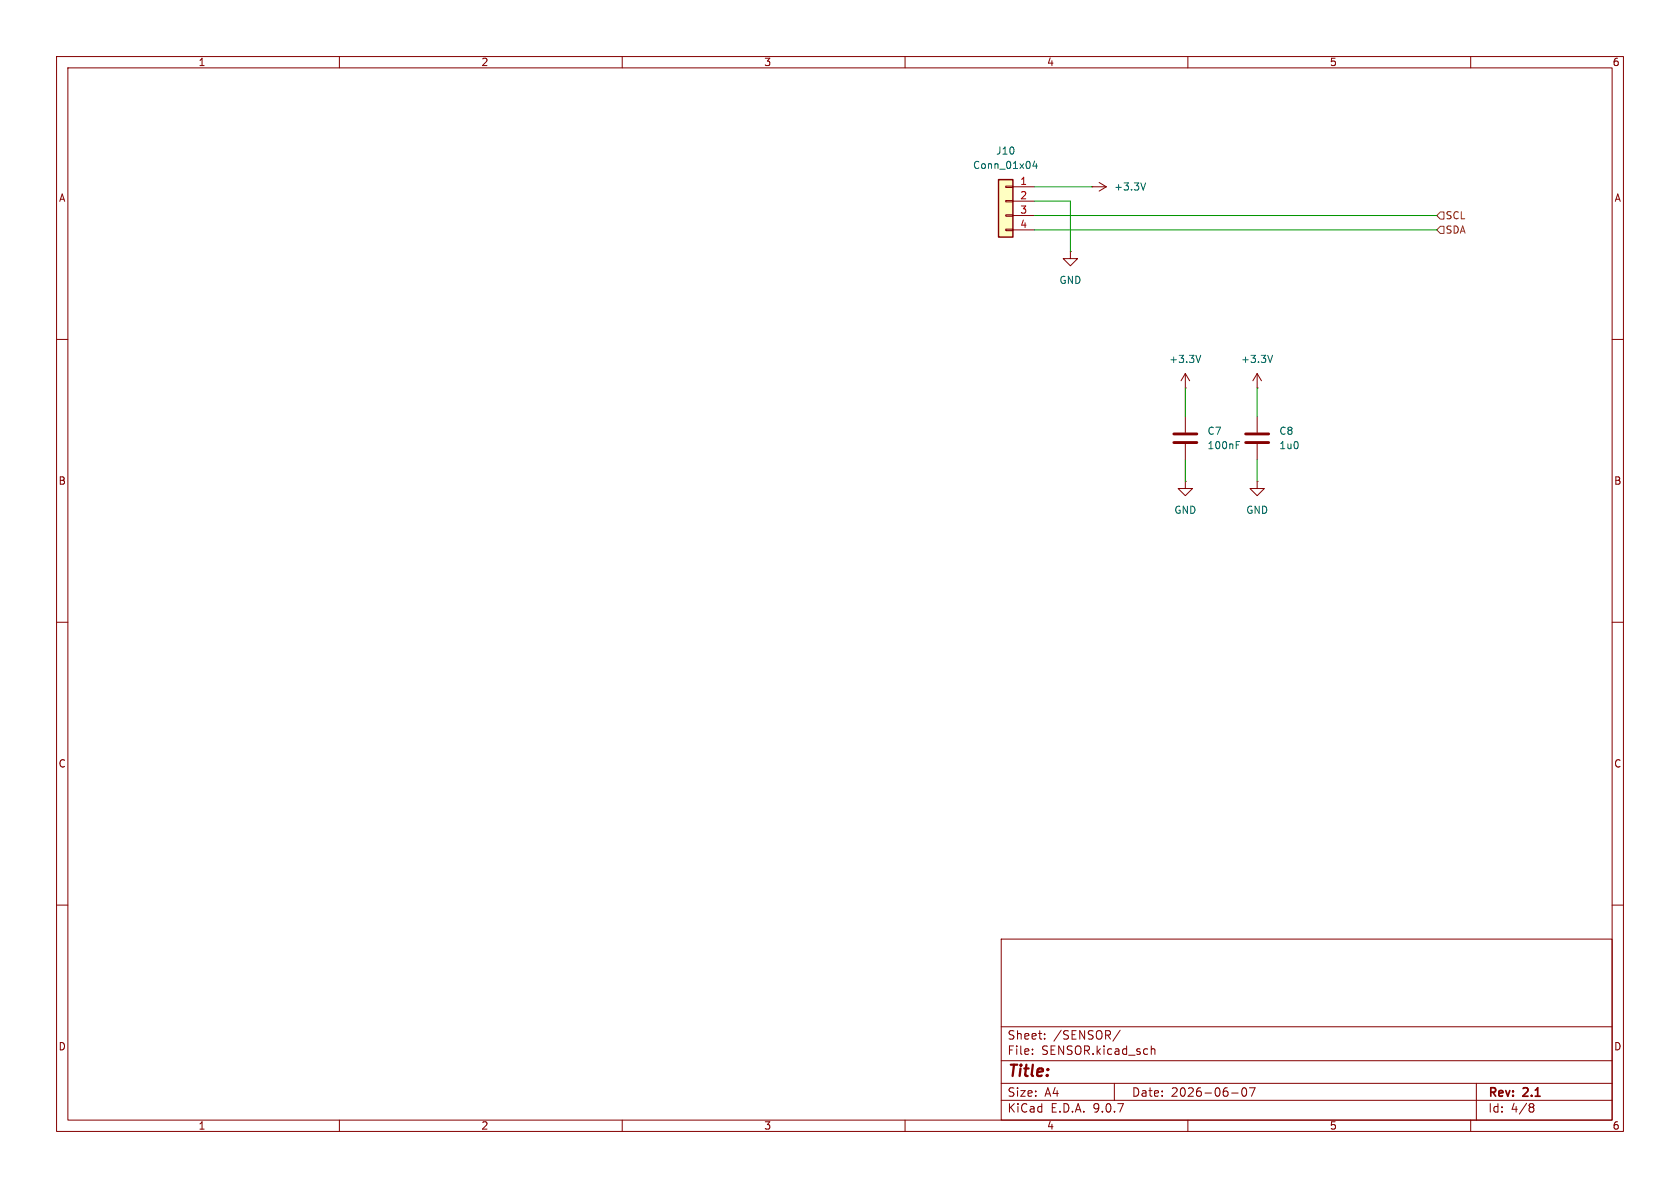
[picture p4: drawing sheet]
<svg xmlns="http://www.w3.org/2000/svg" width="297mm" height="210mm" viewBox="0 0 297 210" stroke-linecap="round" stroke-linejoin="round" font-family="sans-serif">
<g fill="none" stroke="#840000" stroke-width=".18">
<path d="M10 10h277v190h-277zM12 12h273v186h-273zM60 10v2M110 10v2M160 10v2M210 10v2M260 10v2M189.2 44.5v1.2h1.3l-1.3 1.3-1.2-1.3h1.2M189.2 44.5h.1M10 60h2M285 60h2M10 110h2"/>
<path d="M285 110h2M10 160h2M177 166h108v32h-108zM285 160h2M60 198v2M110 198v2M160 198v2M177 194.5h108M177 191.5h108M177 187.5h108M177 181.5h108M182.5 186.3v.1"/>
<path d="M182.5 185.5v.1M184.7 183.6v.1M184.7 182.8v.1M197 191.5v3M198 182.1l-1.3 2M203.5 184.9v1.5M203.5 185.5l.2-.1 .4 .1 .1 .9M210 198v2M217.7 193.2h1.2M219.7 192.4l.2-.1a.81 .81 0 0 1 .6 .6 .81 .81 0 0 1-.3 .8l-.2 .1a.81 .81 0 0 1-.3-1.4zM220.9 192.3h1l-.7 1.5M260 198v2"/>
<path d="M261 191.5v6.5M270.6 195.1l.4 .1 .2 .2-.3 .3M270.6 195.7h.3M270.9 195.7l.2 .2 .1 .4-.2 .2-.4 .1"/>
</g>
<path d="M176.5 31.8h2.6v10.1h-2.6z" fill="#ffffc2"/>
<path d="M176.5 31.8h2.6v10.1h-2.6z" fill="none" stroke="#840000" stroke-width=".25"/>
<g fill="none" stroke="#840000" stroke-width=".18">
<path d="M177.8 32.9h1.3v.2h-1.3zM177.8 35.4h1.3v.3h-1.3zM177.8 38h1.3v.2h-1.3zM179.1 33h3.8M179.1 35.6h3.8M179.1 38.1h3.8M193 33h.1M193 33h2.6M194.3 32.3l1.3 .7M195.6 33l-1.3 .8M177.8 40.5h1.3v.3h-1.3zM179.1 40.6h3.8"/>
<path d="M209.5 68.6h.1M209.5 66v2.6M209.5 73.7v2.8M209.5 78.5v2.8M209.5 66l-.7 1.3M209.5 66l.8 1.3M222.2 68.6h.1M222.2 66l-.7 1.3M222.2 66l.8 1.3M222.2 66v2.6M222.2 73.7v2.8M222.2 78.5v2.8"/>
<path d="M209.5 85.1v1.3h1.3l-1.3 1.2-1.2-1.2h1.2M209.5 85.1h.1M222.2 85.1v1.3h1.3l-1.3 1.2-1.2-1.2h1.2M222.2 85.1h.1"/>
</g>
<path d="M182.9 28.5l-.3 .9h.8M183.2 28.9v.9M202.5 32.3l-.4 1.3M212.3 62.8l-.5 1.3M218.6 78.7h.4M218.6 78h.6M225 62.8l-.5 1.3" fill="none" stroke="#006464" stroke-width=".18"/>
<path d="M207.5 76.7h4.1M207.5 78.2h4.1M220.2 76.7h4.1M220.2 78.2h4.1" fill="none" stroke="#840000" stroke-width=".51"/>
<path d="M254.6 37.5h.7v1.2h-.7l-.6-.6zM254.6 40h.7v1.3h-.7l-.6-.7z" fill="none" stroke="#725600" stroke-width=".18"/>
<path d="M182.9 35.6h6.3v8.9M182.9 33h10.1M182.9 38.1h71.1M182.9 40.6h71.1M209.5 68.6v5.1M222.2 68.6v5.1M209.5 81.3v3.8M222.2 81.3v3.8" fill="none" stroke="#009600" stroke-width=".18"/>
<text font-size="2.8" fill="#840000" x="178" y="190.9">Title:</text>
<g font-size="2.1" fill="#840000">
<text x="178" y="184">Sheet:</text>
<text x="186.2" y="184">/SENSOR/</text>
<text x="178" y="186.7">File:</text>
<text x="184.1" y="186.7">SENSOR.kicad_sch</text>
<text x="178" y="196.9">KiCad</text>
<text x="178" y="194.1">Size:</text>
<text x="184.7" y="194.1">A4</text>
<text x="185.7" y="196.9">E.D.A.</text>
<text x="193.3" y="196.9">9.0.7</text>
<text x="200" y="194.1">Date:</text>
<text x="207" y="194.1">2026-06-07</text>
<text x="263" y="194.3">Rev:</text>
<text x="263" y="196.9">Id:</text>
<text x="267.1" y="196.9">4/8</text>
<text x="269.4" y="194.3">2.1</text>
</g>
<g font-size="1.8" fill="#840000">
<text x="35" y="11.9">1</text>
<text x="85" y="11.9">2</text>
<text x="135" y="11.9">3</text>
<text x="185" y="11.9">4</text>
<text x="235" y="11.9">5</text>
<text x="285" y="11.9">6</text>
<text x="10.3" y="35.9">A</text>
<text x="285.3" y="35.9">A</text>
<text x="10.3" y="85.9">B</text>
<text x="285.3" y="85.9">B</text>
<text x="10.3" y="135.9">C</text>
<text x="285.3" y="135.9">C</text>
<text x="10.3" y="185.9">D</text>
<text x="285.3" y="185.9">D</text>
<text x="35" y="199.9">1</text>
<text x="85" y="199.9">2</text>
<text x="135" y="199.9">3</text>
<text x="185" y="199.9">4</text>
<text x="235" y="199.9">5</text>
<text x="285" y="199.9">6</text>
</g>
<g font-size="1.8" fill="#006464">
<text x="176" y="27.5">J10</text>
<text x="171.9" y="30.1">Conn_01x04</text>
<text x="196.9" y="33.9">+3.3V</text>
<text x="187.2" y="50.4">GND</text>
<text x="206.6" y="64.4">+3.3V</text>
<text x="219.3" y="64.4">+3.3V</text>
<text x="213.4" y="77.1">C7</text>
<text x="226.1" y="77.1">C8</text>
<text x="213.4" y="79.6">100nF</text>
<text x="226.1" y="79.6">1u0</text>
<text x="207.5" y="91">GND</text>
<text x="220.2" y="91">GND</text>
</g>
<g font-size="1.8" fill="#a90000">
<text x="180.3" y="32.8">1</text>
<text x="180.3" y="35.3">2</text>
<text x="180.3" y="37.8">3</text>
<text x="180.3" y="40.4">4</text>
</g>
<g font-size="1.8" fill="#725600">
<text x="255.5" y="41.5">SDA</text>
<text x="255.5" y="39">SCL</text>
</g>
</svg>
